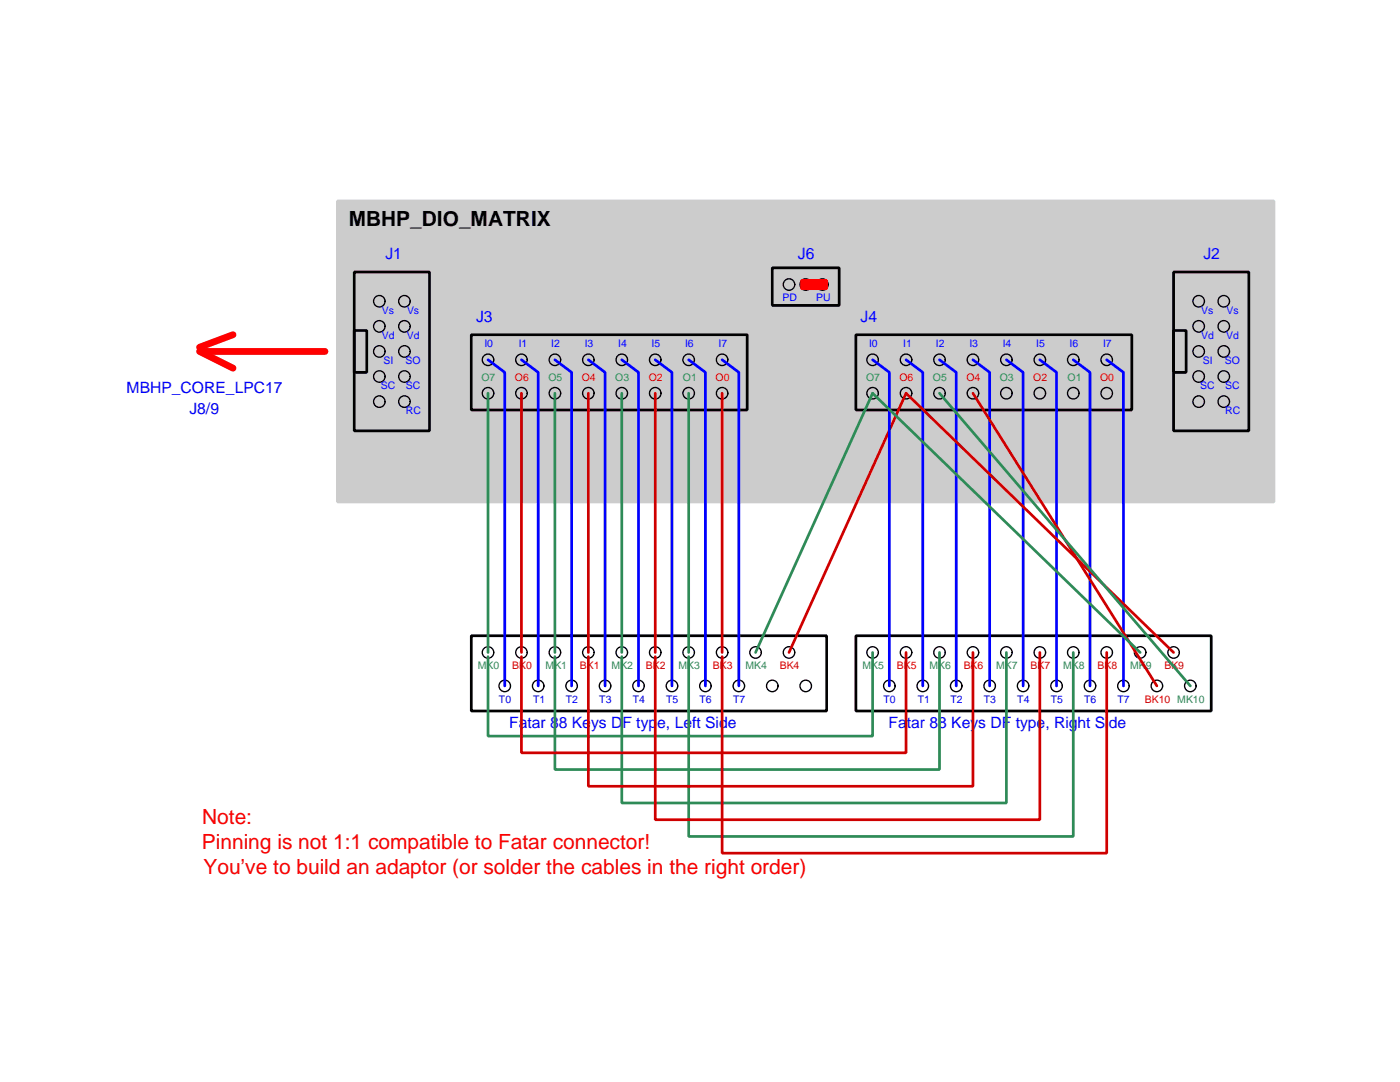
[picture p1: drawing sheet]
<svg xmlns="http://www.w3.org/2000/svg" width="279mm" height="216mm" viewBox="0 0 279 216" stroke-linecap="round" stroke-linejoin="round" font-family="sans-serif">
<path d="M67.4 40.1h186.8v60.1h-186.8z" fill-rule="evenodd" fill="#ccc"/>
<path d="M67.4 40.1h186.8v60.1h-186.8z" fill="none" stroke="#ccc" stroke-width=".54"/>
<path d="M70.7 54.3h15v31.7h-15zM154.1 53.4h13.4v7.5h-13.4zM234.2 54.3h15v31.7h-15zM70.7 66h2.5v8.3h-2.5zM94.1 66.8h55v15h-55zM170.8 66.8h55.1v15h-55.1zM234.2 66h2.5v8.3h-2.5zM94.1 126.9h70.9v15h-70.9z" fill="none" stroke="#000" stroke-width=".54"/>
<g fill="none" stroke="#000" stroke-width=".27">
<circle cx="157.5" cy="56.8" r="1.15"/>
<circle cx="160.8" cy="56.8" r="1.15"/>
<circle cx="164.1" cy="56.8" r="1.15"/>
<circle cx="75.7" cy="70.1" r="1.15"/>
<circle cx="75.7" cy="60.1" r="1.15"/>
<circle cx="75.7" cy="65.1" r="1.15"/>
<circle cx="75.7" cy="75.1" r="1.15"/>
<circle cx="80.7" cy="70.1" r="1.15"/>
<circle cx="80.7" cy="60.1" r="1.15"/>
<circle cx="80.7" cy="65.1" r="1.15"/>
<circle cx="80.7" cy="75.1" r="1.15"/>
<circle cx="97.4" cy="78.5" r="1.15"/>
<circle cx="97.4" cy="71.8" r="1.15"/>
<circle cx="104.1" cy="78.5" r="1.15"/>
<circle cx="104.1" cy="71.8" r="1.15"/>
<circle cx="110.7" cy="78.5" r="1.15"/>
<circle cx="110.7" cy="71.8" r="1.15"/>
<circle cx="117.4" cy="78.5" r="1.15"/>
<circle cx="117.4" cy="71.8" r="1.15"/>
<circle cx="124.1" cy="78.5" r="1.15"/>
<circle cx="124.1" cy="71.8" r="1.15"/>
<circle cx="130.8" cy="78.5" r="1.15"/>
<circle cx="130.8" cy="71.8" r="1.15"/>
<circle cx="137.4" cy="78.5" r="1.15"/>
<circle cx="137.4" cy="71.8" r="1.15"/>
<circle cx="144.1" cy="78.5" r="1.15"/>
<circle cx="144.1" cy="71.8" r="1.15"/>
<circle cx="174.1" cy="78.5" r="1.15"/>
<circle cx="174.1" cy="71.8" r="1.15"/>
<circle cx="180.8" cy="78.5" r="1.15"/>
<circle cx="180.8" cy="71.8" r="1.15"/>
<circle cx="187.5" cy="78.5" r="1.15"/>
<circle cx="187.5" cy="71.8" r="1.15"/>
<circle cx="194.2" cy="78.5" r="1.15"/>
<circle cx="194.2" cy="71.8" r="1.15"/>
<circle cx="200.8" cy="78.5" r="1.15"/>
<circle cx="200.8" cy="71.8" r="1.15"/>
<circle cx="207.5" cy="78.5" r="1.15"/>
<circle cx="207.5" cy="71.8" r="1.15"/>
<circle cx="214.2" cy="78.5" r="1.15"/>
<circle cx="214.2" cy="71.8" r="1.15"/>
<circle cx="220.9" cy="78.5" r="1.15"/>
<circle cx="220.9" cy="71.8" r="1.15"/>
<circle cx="239.2" cy="70.1" r="1.15"/>
<circle cx="239.2" cy="60.1" r="1.15"/>
<circle cx="239.2" cy="65.1" r="1.15"/>
<circle cx="239.2" cy="75.1" r="1.15"/>
<circle cx="244.2" cy="70.1" r="1.15"/>
<circle cx="244.2" cy="60.1" r="1.15"/>
<circle cx="244.2" cy="65.1" r="1.15"/>
<circle cx="244.2" cy="75.1" r="1.15"/>
<circle cx="75.7" cy="80.1" r="1.15"/>
<circle cx="80.7" cy="80.1" r="1.15"/>
<circle cx="239.2" cy="80.1" r="1.15"/>
<circle cx="244.2" cy="80.1" r="1.15"/>
<circle cx="97.4" cy="130.2" r="1.15"/>
<circle cx="100.7" cy="136.9" r="1.15"/>
<circle cx="104.1" cy="130.2" r="1.15"/>
<circle cx="107.4" cy="136.9" r="1.15"/>
<circle cx="110.7" cy="130.2" r="1.15"/>
<circle cx="114.1" cy="136.9" r="1.15"/>
<circle cx="117.4" cy="130.2" r="1.15"/>
<circle cx="120.8" cy="136.9" r="1.15"/>
<circle cx="124.1" cy="130.2" r="1.15"/>
<circle cx="127.4" cy="136.9" r="1.15"/>
<circle cx="130.8" cy="130.2" r="1.15"/>
<circle cx="134.1" cy="136.9" r="1.15"/>
<circle cx="137.4" cy="130.2" r="1.15"/>
<circle cx="140.8" cy="136.9" r="1.15"/>
<circle cx="144.1" cy="130.2" r="1.15"/>
<circle cx="147.5" cy="136.9" r="1.15"/>
</g>
<path d="M97.4 78.5v51.7M110.7 78.5v51.7M124.1 78.5v51.7M137.4 78.5v51.7" fill="none" stroke="#2e8b57" stroke-width=".54"/>
<path d="M97.4 71.8l3.3 2.5v62.6M104.1 71.8l3.3 2.5v62.6M110.7 71.8l3.4 2.5v62.6M117.4 71.8l3.4 2.5v62.6M124.1 71.8l3.3 2.5v62.6M130.8 71.8l3.3 2.5v62.6M137.4 71.8l3.4 2.5v62.6M144.1 71.8l3.4 2.5v62.6" fill="none" stroke="#00f" stroke-width=".54"/>
<path d="M104.1 78.5v51.7M117.4 78.5v51.7M130.8 78.5v51.7M144.1 78.5v51.7" fill="none" stroke="#cd0000" stroke-width=".54"/>
<path d="M160 55.9h5v1.7h-5z" fill-rule="evenodd" fill="#f00"/>
<path d="M160 55.9h5v1.7h-5z" fill="none" stroke="#f00" stroke-width=".54"/>
<path d="M39.8 70.1l6.7 3.4M40.7 70.1h24.2M46.5 66.8l-6.7 2.5" fill="none" stroke="#f00" stroke-width="1.4"/>
<g fill="none" stroke="#000" stroke-width=".27">
<circle cx="150.8" cy="130.2" r="1.15"/>
<circle cx="154.1" cy="136.9" r="1.15"/>
<circle cx="157.5" cy="130.2" r="1.15"/>
<circle cx="160.8" cy="136.9" r="1.15"/>
<circle cx="174.1" cy="130.2" r="1.15"/>
<circle cx="177.5" cy="136.9" r="1.15"/>
<circle cx="180.8" cy="130.2" r="1.15"/>
<circle cx="184.2" cy="136.9" r="1.15"/>
<circle cx="187.5" cy="130.2" r="1.15"/>
<circle cx="190.8" cy="136.9" r="1.15"/>
<circle cx="194.2" cy="130.2" r="1.15"/>
<circle cx="197.5" cy="136.9" r="1.15"/>
<circle cx="200.8" cy="130.2" r="1.15"/>
<circle cx="204.2" cy="136.9" r="1.15"/>
<circle cx="207.5" cy="130.2" r="1.15"/>
<circle cx="210.9" cy="136.9" r="1.15"/>
<circle cx="214.2" cy="130.2" r="1.15"/>
<circle cx="217.5" cy="136.9" r="1.15"/>
<circle cx="220.9" cy="130.2" r="1.15"/>
<circle cx="224.2" cy="136.9" r="1.15"/>
<circle cx="227.5" cy="130.2" r="1.15"/>
<circle cx="230.9" cy="136.9" r="1.15"/>
<circle cx="234.2" cy="130.2" r="1.15"/>
<circle cx="237.6" cy="136.9" r="1.15"/>
</g>
<path d="M187.5 78.5l50.1 58.4M150.8 130.2l23.3-51.7 53.4 51.7M174.1 130.2v16.7h-76.7v-15.9M187.5 130.2v23.4h-76.8v-22.6M200.8 130.2v30h-76.7v-29.2M214.2 130.2v36.7h-76.8v-35.9" fill="none" stroke="#2e8b57" stroke-width=".54"/>
<path d="M194.2 78.5l36.7 58.4M157.5 130.2l23.3-51.7 53.4 51.7M180.8 130.2v20h-76.7v-19.2M194.2 130.2v26.7h-76.8v-25.9M207.5 130.2v33.4h-76.7v-32.6M220.9 130.2v40h-76.8v-39.2" fill="none" stroke="#cd0000" stroke-width=".54"/>
<path d="M170.8 126.9h70.9v15h-70.9z" fill="none" stroke="#000" stroke-width=".54"/>
<path d="M174.1 71.8l3.4 2.5v62.6M180.8 71.8l3.4 2.5v62.6M187.5 71.8l3.3 2.5v62.6M194.2 71.8l3.3 2.5v62.6M200.8 71.8l3.4 2.5v62.6M207.5 71.8l3.4 2.5v62.6M214.2 71.8l3.3 2.5v62.6M220.9 71.8l3.3 2.5v62.6" fill="none" stroke="#00f" stroke-width=".54"/>
<text font-size="4.2" x="69.6" y="45.1">MBHP_DIO_MATRIX</text>
<g font-size="4.2" fill="#f00">
<text x="40.3" y="164.4">Note:</text>
<text x="40.3" y="169.4">Pinning is not 1:1 compatible to Fatar connector!</text>
<text x="40.6" y="174.4">You’ve to build an adaptor (or solder the cables in the right order)</text>
</g>
<g font-size="3.1" fill="#00f">
<text x="76.9" y="51.8">J1</text>
<text x="159.2" y="51.8">J6</text>
<text x="240.2" y="51.8">J2</text>
<text x="95" y="64.3">J3</text>
<text x="171.7" y="64.3">J4</text>
<text x="25.3" y="78.5">MBHP_CORE_LPC17</text>
<text x="37.8" y="82.6">J8/9</text>
<text x="101.6" y="145.2">Fatar 88 Keys DF type, Left Side</text>
<text x="177.3" y="145.2">Fatar 88 Keys DF type, Right Side</text>
</g>
<g font-size="2.1" fill="#00f">
<text x="76.2" y="62.6">Vs</text>
<text x="81.2" y="62.6">Vs</text>
<text x="156.2" y="60.1">PD</text>
<text x="162.9" y="60.1">PU</text>
<text x="239.7" y="62.6">Vs</text>
<text x="244.8" y="62.6">Vs</text>
<text x="76.2" y="67.6">Vd</text>
<text x="81.2" y="67.6">Vd</text>
<text x="96.7" y="69.3">I0</text>
<text x="103.5" y="69.3">I1</text>
<text x="110" y="69.3">I2</text>
<text x="116.7" y="69.3">I3</text>
<text x="123.4" y="69.3">I4</text>
<text x="130" y="69.3">I5</text>
<text x="136.7" y="69.3">I6</text>
<text x="143.4" y="69.3">I7</text>
<text x="173.4" y="69.3">I0</text>
<text x="180.3" y="69.3">I1</text>
<text x="186.8" y="69.3">I2</text>
<text x="193.5" y="69.3">I3</text>
<text x="200.1" y="69.3">I4</text>
<text x="206.8" y="69.3">I5</text>
<text x="213.5" y="69.3">I6</text>
<text x="220.1" y="69.3">I7</text>
<text x="239.7" y="67.6">Vd</text>
<text x="244.7" y="67.6">Vd</text>
<text x="76" y="77.6">SC</text>
<text x="76.5" y="72.6">SI</text>
<text x="81" y="72.6">SO</text>
<text x="81" y="77.6">SC</text>
<text x="239.5" y="77.6">SC</text>
<text x="240" y="72.6">SI</text>
<text x="244.5" y="72.6">SO</text>
<text x="244.5" y="77.6">SC</text>
<text x="81" y="82.6">RC</text>
<text x="244.5" y="82.6">RC</text>
<text x="99.6" y="140.2">T0</text>
<text x="106.4" y="140.2">T1</text>
<text x="112.9" y="140.2">T2</text>
<text x="119.6" y="140.2">T3</text>
<text x="126.3" y="140.2">T4</text>
<text x="132.9" y="140.2">T5</text>
<text x="139.6" y="140.2">T6</text>
<text x="146.3" y="140.2">T7</text>
<text x="176.3" y="140.2">T0</text>
<text x="183.2" y="140.2">T1</text>
<text x="189.7" y="140.2">T2</text>
<text x="196.4" y="140.2">T3</text>
<text x="203" y="140.2">T4</text>
<text x="209.7" y="140.2">T5</text>
<text x="216.4" y="140.2">T6</text>
<text x="223" y="140.2">T7</text>
</g>
<g font-size="2.1" fill="#2e8b57">
<text x="96.1" y="76">O7</text>
<text x="109.4" y="76">O5</text>
<text x="122.8" y="76">O3</text>
<text x="136.3" y="76">O1</text>
<text x="172.8" y="76">O7</text>
<text x="186.2" y="76">O5</text>
<text x="199.5" y="76">O3</text>
<text x="213.1" y="76">O1</text>
<text x="95.4" y="133.5">MK0</text>
<text x="108.9" y="133.5">MK1</text>
<text x="122.1" y="133.5">MK2</text>
<text x="135.4" y="133.5">MK3</text>
<text x="148.8" y="133.5">MK4</text>
<text x="172.1" y="133.5">MK5</text>
<text x="185.5" y="133.5">MK6</text>
<text x="198.8" y="133.5">MK7</text>
<text x="212.2" y="133.5">MK8</text>
<text x="225.5" y="133.5">MK9</text>
</g>
<g font-size="2.1" fill="#cd0000">
<text x="102.8" y="76">O6</text>
<text x="116.1" y="76">O4</text>
<text x="129.5" y="76">O2</text>
<text x="142.8" y="76">O0</text>
<text x="179.5" y="76">O6</text>
<text x="192.9" y="76">O4</text>
<text x="206.2" y="76">O2</text>
<text x="219.6" y="76">O0</text>
<text x="102.2" y="133.5">BK0</text>
<text x="115.7" y="133.5">BK1</text>
<text x="128.9" y="133.5">BK2</text>
<text x="142.3" y="133.5">BK3</text>
<text x="155.6" y="133.5">BK4</text>
<text x="179" y="133.5">BK5</text>
<text x="192.3" y="133.5">BK6</text>
<text x="205.7" y="133.5">BK7</text>
<text x="219" y="133.5">BK8</text>
<text x="232.4" y="133.5">BK9</text>
<text x="228.5" y="140.2">BK10 MK10</text>
</g>
</svg>
